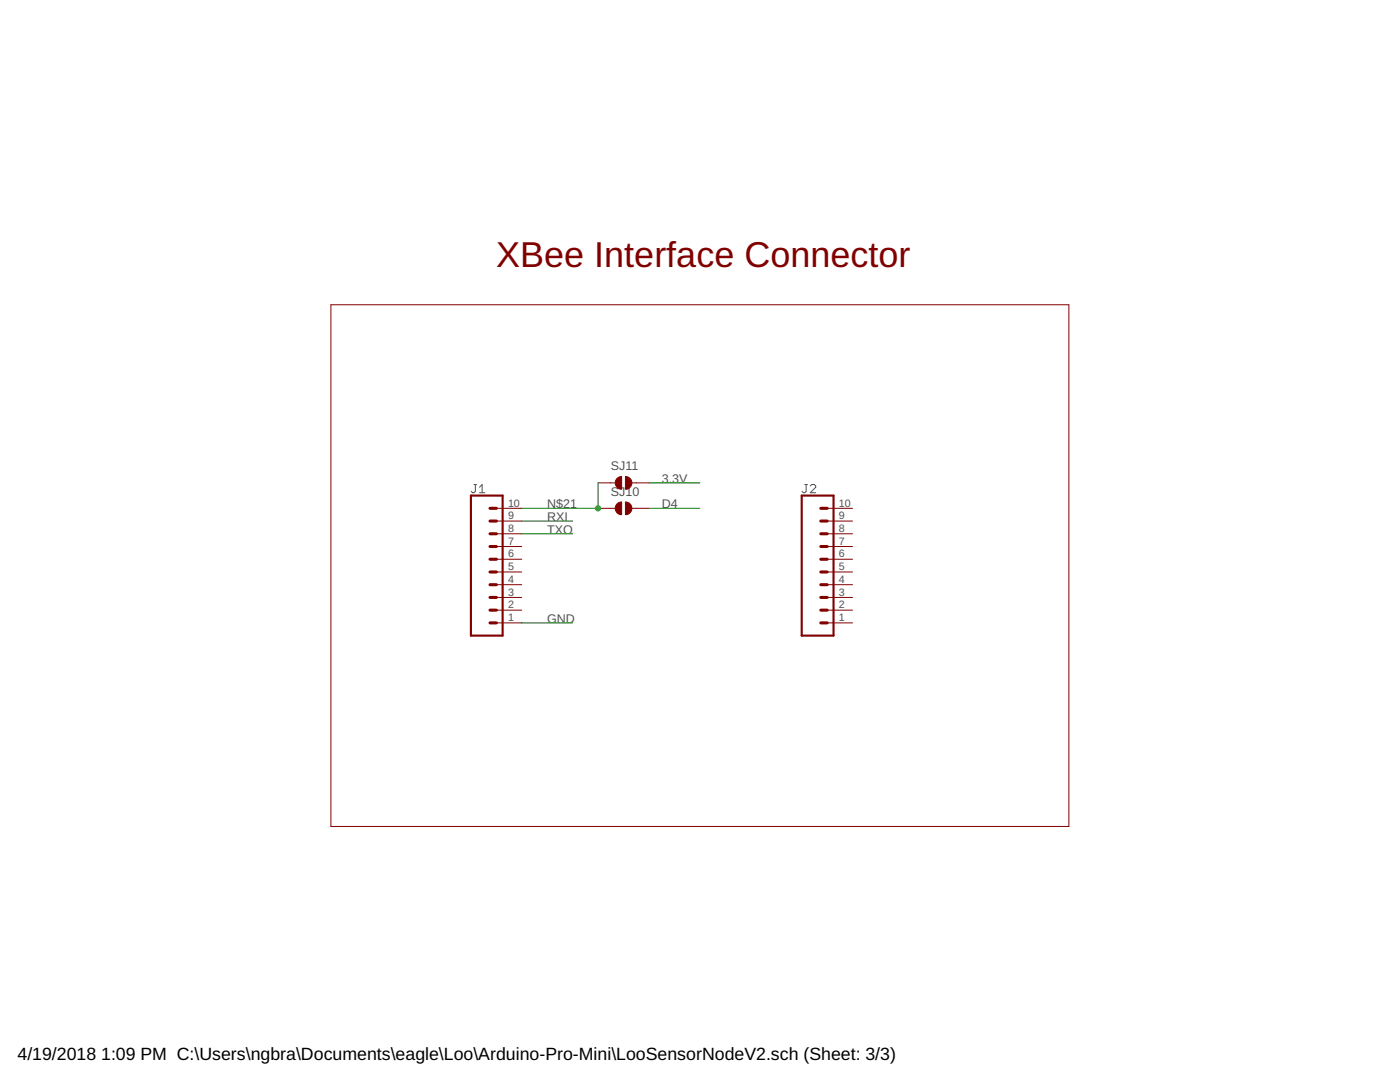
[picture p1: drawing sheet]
<svg xmlns="http://www.w3.org/2000/svg" width="279mm" height="216mm" viewBox="0 0 279 216" stroke-linecap="round" stroke-linejoin="round" font-family="sans-serif">
<path d="M94.6 96.7h.5M94.9 96.7v1.3l-.3 .3h-.3l-.3-.3M95.7 98.3h1.1M95.7 97.2l.5-.5v1.6M160.6 96.7h.5M160.9 96.7v1.3l-.3 .3h-.3l-.2-.3M161.7 97l.3-.3h.5l.3 .3v.2l-1.1 1.1h1.1" fill="none" stroke="#505050" stroke-width=".2"/>
<g fill="none" stroke="#800000" stroke-width=".2">
<path d="M66 60.8h147.3v104.1h-147.3zM119.4 96.4h3.4M126.1 96.4h3.4M99.1 119.2h5M99.1 116.7h5M99.1 114.1h5M99.1 111.6h5M99.1 109.1h5M99.1 106.5h5M99.1 104h5M99.1 101.4h5M119.4 101.4h3.4"/>
<path d="M126.1 101.4h3.4M165.1 119.2h5M165.1 116.7h5M165.1 114.1h5M165.1 111.6h5M165.1 109.1h5M165.1 106.5h5M165.1 104h5M165.1 101.4h5M99.1 124.3h5M99.1 121.8h5M165.1 124.3h5"/>
<path d="M165.1 121.8h5"/>
</g>
<path d="M94 98.9h6.3v27.9h-6.3zM160 98.9h6.3v27.9h-6.3z" fill="none" stroke="#800000" stroke-width=".42"/>
<g fill="none" stroke="#800000" stroke-width=".61">
<path d="M97.8 119.2h1.3M97.8 114.1h1.3M97.8 116.7h1.3M97.8 111.6h1.3M97.8 109.1h1.3M97.8 106.5h1.3M97.8 104h1.3M97.8 101.4h1.3M163.8 119.2h1.3M163.8 114.1h1.3M163.8 116.7h1.3M163.8 111.6h1.3"/>
<path d="M163.8 109.1h1.3M163.8 106.5h1.3M163.8 104h1.3M163.8 101.4h1.3M97.8 121.8h1.3M97.8 124.3h1.3M163.8 121.8h1.3M163.8 124.3h1.3"/>
</g>
<g fill="#800000" stroke="#800000" stroke-width=".2">
<path d="M124.8 100.2a1.27 1.27 0 0 1 1.3 1.2 1.27 1.27 0 0 1-1.3 1.3z" fill-rule="evenodd"/>
<path d="M123.1 100.6l.5-.4h.5v2.5a1.27 1.27 0 0 1-1.2-.8 1.27 1.27 0 0 1 .2-1.3z" fill-rule="evenodd"/>
<path d="M124.8 95.1a1.27 1.27 0 0 1 1.3 1.3 1.27 1.27 0 0 1-1.3 1.2z" fill-rule="evenodd"/>
<path d="M123.1 95.5l.5-.3 .5-.1v2.5a1.27 1.27 0 0 1-1.2-.7 1.27 1.27 0 0 1 .2-1.4z" fill-rule="evenodd"/>
</g>
<path d="M119.4 96.4v5h-15.3M129.5 96.4h10.2M104.1 104h10.2M104.1 106.5h10.2M129.5 101.4h10.2M104.1 124.3h10.2" fill="none" stroke="#008000" stroke-width=".2"/>
<circle cx="119.4" cy="101.4" r=".51" fill="#008000" stroke="#008000" stroke-width=".2"/>
<text font-size="7.2" fill="#800000" x="99" y="53.2">XBee Interface Connector</text>
<g font-size="3.5">
<text x="3.5" y="211.4">4/19/2018</text>
<text x="20.2" y="211.4">1:09 PM C:\Users\ngbra\Documents\eagle\Loo\Arduino-Pro-Mini\LooSensorNodeV2.sch (Sheet: 3/3)</text>
</g>
<g font-size="2.5" fill="#505050">
<text x="121.9" y="93.8">SJ11</text>
<text x="109.2" y="101.4">N$21</text>
<text x="121.9" y="98.9">SJ10</text>
<text x="132.1" y="96.4">3.3V</text>
<text x="132.1" y="101.4">D4</text>
<text x="109.2" y="104">RXI</text>
<text x="109.2" y="106.5">TXO</text>
<text x="109.2" y="124.3">GND</text>
</g>
<g font-size="2.1" fill="#505050">
<text x="101.4" y="101.1">10</text>
<text x="167.4" y="101.1">10</text>
<text x="101.4" y="106.2">8</text>
<text x="101.4" y="103.6">9</text>
<text x="167.4" y="106.2">8</text>
<text x="167.4" y="103.6">9</text>
<text x="101.4" y="113.8">5</text>
<text x="101.4" y="111.2">6</text>
<text x="101.4" y="108.7">7</text>
<text x="167.4" y="113.8">5</text>
<text x="167.4" y="111.2">6</text>
<text x="167.4" y="108.7">7</text>
<text x="101.4" y="118.9">3</text>
<text x="101.4" y="116.3">4</text>
<text x="167.4" y="118.9">3</text>
<text x="167.4" y="116.3">4</text>
<text x="101.4" y="123.9">1</text>
<text x="101.4" y="121.4">2</text>
<text x="167.4" y="123.9">1</text>
<text x="167.4" y="121.4">2</text>
</g>
</svg>
